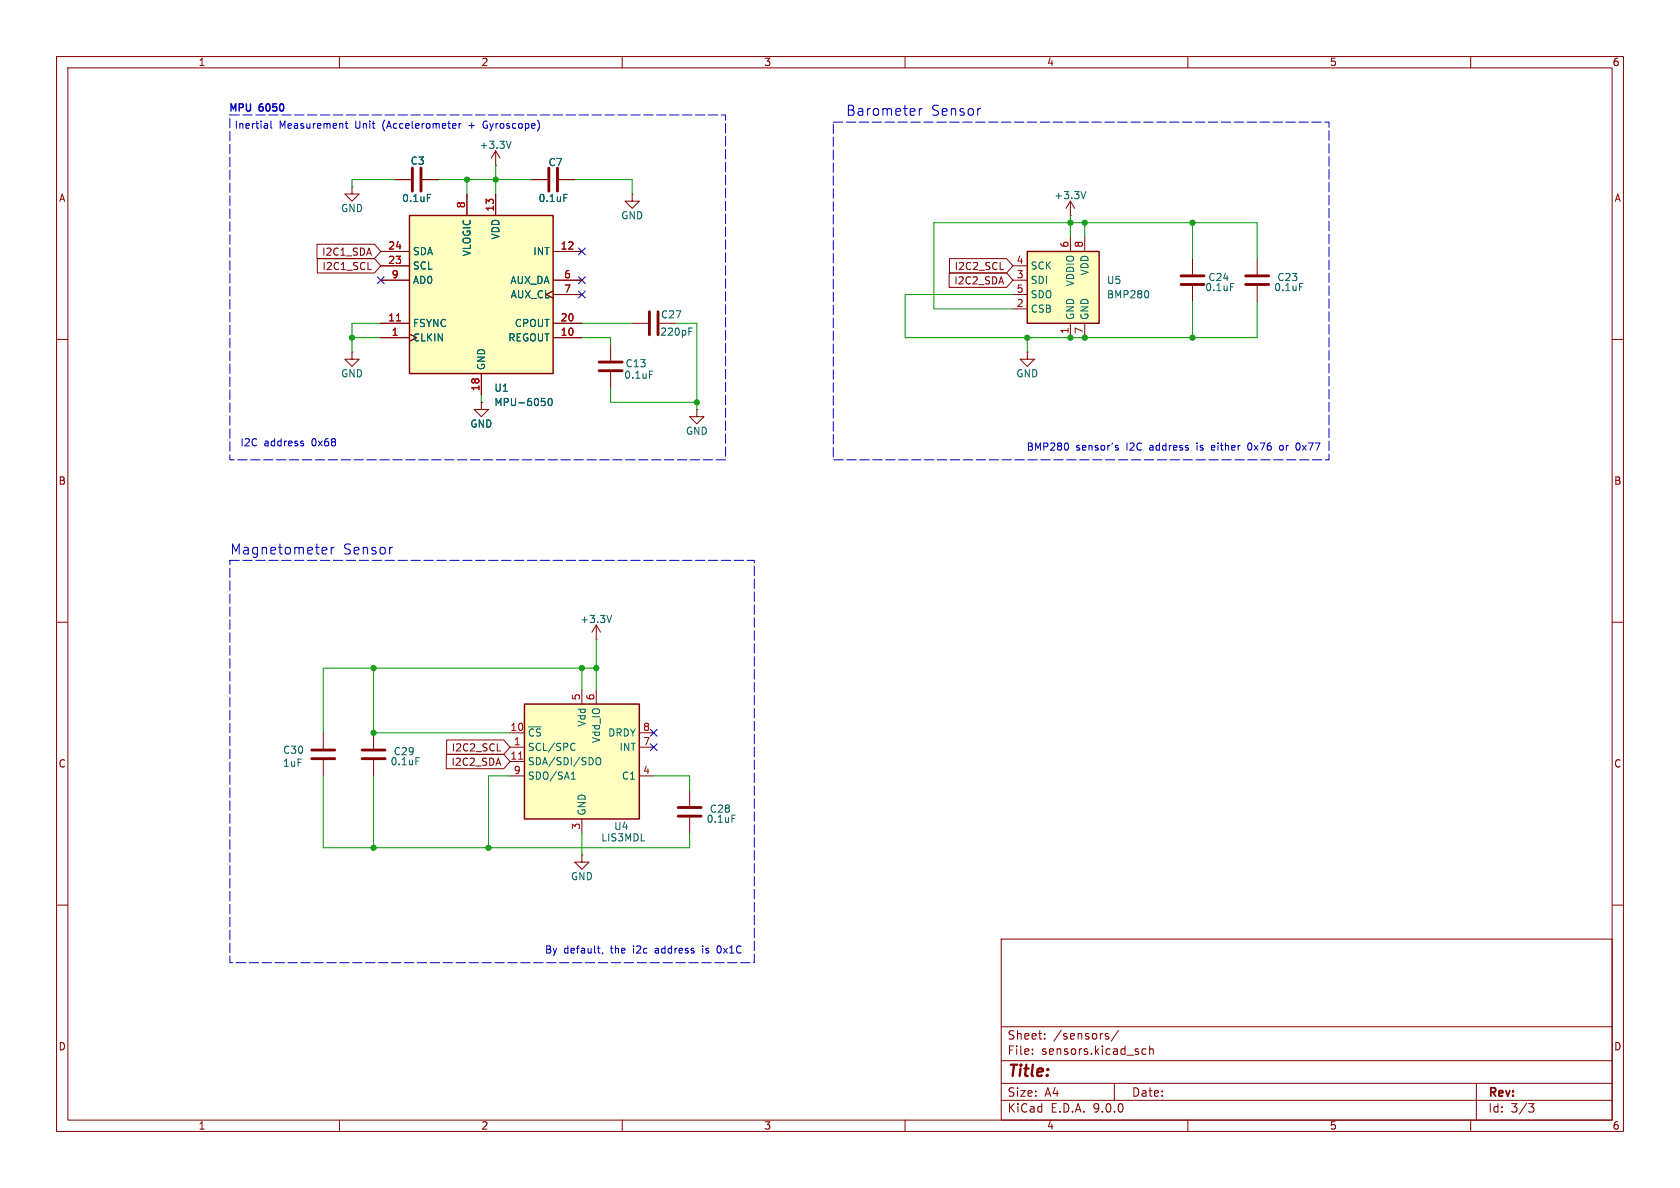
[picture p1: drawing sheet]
(kicad_sch
 (version 20260306)
 (generator "eeschema")
 (generator_version "10.0")
 (paper "A4")
 (lib_symbols
  (symbol "Device:C"
   (pin_numbers (hide yes))
   (pin_names
    (offset 0.254)) (exclude_from_sim no) (in_bom yes) (on_board yes)
   (in_pos_files yes)
   (duplicate_pin_numbers_are_jumpers no)
   (property "Reference" "C" (at 0.635 2.54 0) (show_name no) (do_not_autoplace no) (effects (font (size 1.27 1.27)) (justify left)))
   (property "Value" "C" (at 0.635 -2.54 0) (show_name no) (do_not_autoplace no) (effects (font (size 1.27 1.27)) (justify left)))
   (property "Footprint" "" (at 0.9652 -3.81 0) (show_name no) (do_not_autoplace no) (hide yes) (effects (font (size 1.27 1.27))))
   (property "Datasheet" "" (at 0 0 0) (show_name no) (do_not_autoplace no) (hide yes) (effects (font (size 1.27 1.27))))
   (property "Description" "Unpolarized capacitor" (at 0 0 0) (show_name no) (do_not_autoplace no) (hide yes) (effects (font (size 1.27 1.27))))
   (symbol "C_0_1"
    (polyline (pts (xy -2.032 0.762) (xy 2.032 0.762)) (stroke (width 0.508) (type default)) (fill (type none)))
    (polyline (pts (xy -2.032 -0.762) (xy 2.032 -0.762)) (stroke (width 0.508) (type default)) (fill (type none))))
   (symbol "C_1_1"
    (pin passive line (at 0 3.81 270) (length 2.794) (name "" (effects (font (size 1.27 1.27)))) (number "1" (effects (font (size 1.27 1.27)))))
    (pin passive line (at 0 -3.81 90) (length 2.794) (name "" (effects (font (size 1.27 1.27)))) (number "2" (effects (font (size 1.27 1.27))))))
   (embedded_fonts no))
  (symbol "MPU-6050_1" (exclude_from_sim no) (in_bom yes) (on_board yes)
   (in_pos_files yes)
   (duplicate_pin_numbers_are_jumpers no)
   (property "Reference" "U3" (at 2.1941 -16.51 0) (show_name no) (do_not_autoplace no) (effects (font (size 1.27 1.27)) (justify left)))
   (property "Value" "MPU-6050" (at 2.1941 -19.05 0) (show_name no) (do_not_autoplace no) (effects (font (size 1.27 1.27)) (justify left)))
   (property "Footprint" "Sensor_Motion:InvenSense_QFN-24_4x4mm_P0.5mm" (at 0 -20.32 0) (show_name no) (do_not_autoplace no) (hide yes) (effects (font (size 1.27 1.27))))
   (property "Datasheet" "https://invensense.tdk.com/wp-content/uploads/2015/02/MPU-6000-Datasheet1.pdf" (at 0 -3.81 0) (show_name no) (do_not_autoplace no) (hide yes) (effects (font (size 1.27 1.27))))
   (property "Description" "InvenSense 6-Axis Motion Sensor, Gyroscope, Accelerometer, I2C" (at 0 0 0) (show_name no) (do_not_autoplace no) (hide yes) (effects (font (size 1.27 1.27))))
   (symbol "MPU-6050_1_0_0"
    (text "" (at 12.7 -2.54 0) (effects (font (size 1.27 1.27)))))
   (symbol "MPU-6050_1_0_1"
    (rectangle (start -12.7 13.97) (end 12.7 -13.97) (stroke (width 0.254) (type default)) (fill (type background))))
   (symbol "MPU-6050_1_1_1"
    (pin input clock (at -17.78 -7.62 0) (length 5.08) (name "CLKIN" (effects (font (size 1.27 1.27)))) (number "1" (effects (font (size 1.27 1.27)))))
    (pin bidirectional line (at 17.78 2.54 180) (length 5.08) (name "AUX_DA" (effects (font (size 1.27 1.27)))) (number "6" (effects (font (size 1.27 1.27)))))
    (pin output clock (at 17.78 0 180) (length 5.08) (name "AUX_CL" (effects (font (size 1.27 1.27)))) (number "7" (effects (font (size 1.27 1.27)))))
    (pin power_in line (at -2.54 17.78 270) (length 3.81) (name "VLOGIC" (effects (font (size 1.27 1.27)))) (number "8" (effects (font (size 1.27 1.27)))))
    (pin input line (at -17.78 2.54 0) (length 5.08) (name "AD0" (effects (font (size 1.27 1.27)))) (number "9" (effects (font (size 1.27 1.27)))))
    (pin passive line (at 17.78 -7.62 180) (length 5.08) (name "REGOUT" (effects (font (size 1.27 1.27)))) (number "10" (effects (font (size 1.27 1.27)))))
    (pin input line (at -17.78 -5.08 0) (length 5.08) (name "FSYNC" (effects (font (size 1.27 1.27)))) (number "11" (effects (font (size 1.27 1.27)))))
    (pin output line (at 17.78 7.62 180) (length 5.08) (name "INT" (effects (font (size 1.27 1.27)))) (number "12" (effects (font (size 1.27 1.27)))))
    (pin power_in line (at 2.54 17.78 270) (length 3.81) (name "VDD" (effects (font (size 1.27 1.27)))) (number "13" (effects (font (size 1.27 1.27)))))
    (pin power_in line (at 0 -17.78 90) (length 3.81) (name "GND" (effects (font (size 1.27 1.27)))) (number "18" (effects (font (size 1.27 1.27)))))
    (pin passive line (at 17.78 -5.08 180) (length 5.08) (name "CPOUT" (effects (font (size 1.27 1.27)))) (number "20" (effects (font (size 1.27 1.27)))))
    (pin input line (at -17.78 5.08 0) (length 5.08) (name "SCL" (effects (font (size 1.27 1.27)))) (number "23" (effects (font (size 1.27 1.27)))))
    (pin bidirectional line (at -17.78 7.62 0) (length 5.08) (name "SDA" (effects (font (size 1.27 1.27)))) (number "24" (effects (font (size 1.27 1.27))))))
   (embedded_fonts no))
  (symbol "Sensor_Magnetic:LIS3MDL" (exclude_from_sim no) (in_bom yes) (on_board yes)
   (in_pos_files yes)
   (duplicate_pin_numbers_are_jumpers no)
   (property "Reference" "U4" (at 2.1941 -12.7 0) (show_name no) (do_not_autoplace no) (effects (font (size 1.27 1.27)) (justify left)))
   (property "Value" "LIS3MDL" (at 2.1941 -15.24 0) (show_name no) (do_not_autoplace no) (effects (font (size 1.27 1.27)) (justify left)))
   (property "Footprint" "Package_LGA:LGA-12_2x2mm_P0.5mm" (at 30.48 -7.62 0) (show_name no) (do_not_autoplace no) (hide yes) (effects (font (size 1.27 1.27))))
   (property "Datasheet" "https://www.st.com/resource/en/datasheet/lis3mdl.pdf" (at 38.1 -10.16 0) (show_name no) (do_not_autoplace no) (hide yes) (effects (font (size 1.27 1.27))))
   (property "Description" "Ultra-low-power, 3-axis digital output magnetometer, LGA-12" (at 0 0 0) (show_name no) (do_not_autoplace no) (hide yes) (effects (font (size 1.27 1.27))))
   (symbol "LIS3MDL_0_1"
    (rectangle (start -10.16 10.16) (end 10.16 -10.16) (stroke (width 0.254) (type default)) (fill (type background))))
   (symbol "LIS3MDL_1_1"
    (pin input line (at -12.7 2.54 0) (length 2.54) (name "SCL/SPC" (effects (font (size 1.27 1.27)))) (number "1" (effects (font (size 1.27 1.27)))))
    (pin power_in line (at 0 -12.7 90) (length 2.54) (name "GND" (effects (font (size 1.27 1.27)))) (number "3" (effects (font (size 1.27 1.27)))))
    (pin power_out line (at 12.7 -2.54 180) (length 2.54) (name "C1" (effects (font (size 1.27 1.27)))) (number "4" (effects (font (size 1.27 1.27)))))
    (pin power_in line (at 0 12.7 270) (length 2.54) (name "Vdd" (effects (font (size 1.27 1.27)))) (number "5" (effects (font (size 1.27 1.27)))))
    (pin power_in line (at 2.54 12.7 270) (length 2.54) (name "Vdd_IO" (effects (font (size 1.27 1.27)))) (number "6" (effects (font (size 1.27 1.27)))))
    (pin output line (at 12.7 2.54 180) (length 2.54) (name "INT" (effects (font (size 1.27 1.27)))) (number "7" (effects (font (size 1.27 1.27)))))
    (pin output line (at 12.7 5.08 180) (length 2.54) (name "DRDY" (effects (font (size 1.27 1.27)))) (number "8" (effects (font (size 1.27 1.27)))))
    (pin bidirectional line (at -12.7 -2.54 0) (length 2.54) (name "SDO/SA1" (effects (font (size 1.27 1.27)))) (number "9" (effects (font (size 1.27 1.27)))))
    (pin input line (at -12.7 5.08 0) (length 2.54) (name "~{CS}" (effects (font (size 1.27 1.27)))) (number "10" (effects (font (size 1.27 1.27)))))
    (pin bidirectional line (at -12.7 0 0) (length 2.54) (name "SDA/SDI/SDO" (effects (font (size 1.27 1.27)))) (number "11" (effects (font (size 1.27 1.27))))))
   (embedded_fonts no))
  (symbol "Sensor_Pressure:BMP280" (exclude_from_sim no) (in_bom yes) (on_board yes)
   (in_pos_files yes)
   (duplicate_pin_numbers_are_jumpers no)
   (property "Reference" "U" (at -7.62 10.16 0) (show_name no) (do_not_autoplace no) (effects (font (size 1.27 1.27)) (justify left top)))
   (property "Value" "BMP280" (at 5.08 10.16 0) (show_name no) (do_not_autoplace no) (effects (font (size 1.27 1.27)) (justify left top)))
   (property "Footprint" "Package_LGA:Bosch_LGA-8_2x2.5mm_P0.65mm_ClockwisePinNumbering" (at 0 -17.78 0) (show_name no) (do_not_autoplace no) (hide yes) (effects (font (size 1.27 1.27))))
   (property "Datasheet" "https://ae-bst.resource.bosch.com/media/_tech/media/datasheets/BST-BMP280-DS001.pdf" (at 0 0 0) (show_name no) (do_not_autoplace no) (hide yes) (effects (font (size 1.27 1.27))))
   (property "Description" "Absolute Barometric Pressure Sensor, LGA-8" (at 0 0 0) (show_name no) (do_not_autoplace no) (hide yes) (effects (font (size 1.27 1.27))))
   (symbol "BMP280_0_1"
    (rectangle (start -7.62 -5.08) (end 5.08 7.62) (stroke (width 0.254) (type default)) (fill (type background))))
   (symbol "BMP280_1_1"
    (pin power_in line (at 0 -7.62 90) (length 2.54) (name "GND" (effects (font (size 1.27 1.27)))) (number "1" (effects (font (size 1.27 1.27)))))
    (pin input line (at -10.16 -2.54 0) (length 2.54) (name "CSB" (effects (font (size 1.27 1.27)))) (number "2" (effects (font (size 1.27 1.27)))))
    (pin bidirectional line (at -10.16 2.54 0) (length 2.54) (name "SDI" (effects (font (size 1.27 1.27)))) (number "3" (effects (font (size 1.27 1.27)))))
    (pin input line (at -10.16 5.08 0) (length 2.54) (name "SCK" (effects (font (size 1.27 1.27)))) (number "4" (effects (font (size 1.27 1.27)))))
    (pin bidirectional line (at -10.16 0 0) (length 2.54) (name "SDO" (effects (font (size 1.27 1.27)))) (number "5" (effects (font (size 1.27 1.27)))))
    (pin power_in line (at 0 10.16 270) (length 2.54) (name "VDDIO" (effects (font (size 1.27 1.27)))) (number "6" (effects (font (size 1.27 1.27)))))
    (pin power_in line (at 2.54 -7.62 90) (length 2.54) (name "GND" (effects (font (size 1.27 1.27)))) (number "7" (effects (font (size 1.27 1.27)))))
    (pin power_in line (at 2.54 10.16 270) (length 2.54) (name "VDD" (effects (font (size 1.27 1.27)))) (number "8" (effects (font (size 1.27 1.27))))))
   (embedded_fonts no))
  (symbol "power:+3.3V"
   (power global)
   (pin_numbers (hide yes))
   (pin_names
    (offset 0) (hide yes)) (exclude_from_sim no) (in_bom yes) (on_board yes)
   (in_pos_files yes)
   (duplicate_pin_numbers_are_jumpers no)
   (property "Reference" "#PWR" (at 0 -3.81 0) (show_name no) (do_not_autoplace no) (hide yes) (effects (font (size 1.27 1.27))))
   (property "Value" "+3.3V" (at 0 3.556 0) (show_name no) (do_not_autoplace no) (effects (font (size 1.27 1.27))))
   (property "Footprint" "" (at 0 0 0) (show_name no) (do_not_autoplace no) (hide yes) (effects (font (size 1.27 1.27))))
   (property "Datasheet" "" (at 0 0 0) (show_name no) (do_not_autoplace no) (hide yes) (effects (font (size 1.27 1.27))))
   (property "Description" "Power symbol creates a global label with name \"+3.3V\"" (at 0 0 0) (show_name no) (do_not_autoplace no) (hide yes) (effects (font (size 1.27 1.27))))
   (symbol "+3.3V_0_1"
    (polyline (pts (xy -0.762 1.27) (xy 0 2.54)) (stroke (width 0) (type default)) (fill (type none)))
    (polyline (pts (xy 0 2.54) (xy 0.762 1.27)) (stroke (width 0) (type default)) (fill (type none)))
    (polyline (pts (xy 0 0) (xy 0 2.54)) (stroke (width 0) (type default)) (fill (type none))))
   (symbol "+3.3V_1_1"
    (pin power_in line (at 0 0 90) (length 0) (name "" (effects (font (size 1.27 1.27)))) (number "1" (effects (font (size 1.27 1.27))))))
   (embedded_fonts no))
  (symbol "power:GND"
   (power global)
   (pin_numbers (hide yes))
   (pin_names
    (offset 0) (hide yes)) (exclude_from_sim no) (in_bom yes) (on_board yes)
   (in_pos_files yes)
   (duplicate_pin_numbers_are_jumpers no)
   (property "Reference" "#PWR" (at 0 -6.35 0) (show_name no) (do_not_autoplace no) (hide yes) (effects (font (size 1.27 1.27))))
   (property "Value" "GND" (at 0 -3.81 0) (show_name no) (do_not_autoplace no) (effects (font (size 1.27 1.27))))
   (property "Footprint" "" (at 0 0 0) (show_name no) (do_not_autoplace no) (hide yes) (effects (font (size 1.27 1.27))))
   (property "Datasheet" "" (at 0 0 0) (show_name no) (do_not_autoplace no) (hide yes) (effects (font (size 1.27 1.27))))
   (property "Description" "Power symbol creates a global label with name \"GND\" , ground" (at 0 0 0) (show_name no) (do_not_autoplace no) (hide yes) (effects (font (size 1.27 1.27))))
   (symbol "GND_0_1"
    (polyline (pts (xy 0 0) (xy 0 -1.27) (xy 1.27 -1.27) (xy 0 -2.54) (xy -1.27 -1.27) (xy 0 -1.27)) (stroke (width 0) (type default)) (fill (type none))))
   (symbol "GND_1_1"
    (pin power_in line (at 0 0 270) (length 0) (name "" (effects (font (size 1.27 1.27)))) (number "1" (effects (font (size 1.27 1.27))))))
   (embedded_fonts no)))
 (rectangle
  (start 40.64 20.32)
  (end 128.27 81.28)
  (stroke (width 0) (type dash))
  (fill (type none)))
 (rectangle
  (start 40.64 99.06)
  (end 133.35 170.18)
  (stroke (width 0) (type dash))
  (fill (type none)))
 (rectangle
  (start 147.32 21.59)
  (end 234.95 81.28)
  (stroke (width 0) (type dash))
  (fill (type none)))
 (text "BMP280 sensor's I2C address is either 0x76 or 0x77"
  (exclude_from_sim no)
  (at 207.518 79.248 0)
  (effects (font (size 1.27 1.27))))
 (text "MPU 6050\n"
  (exclude_from_sim no)
  (at 45.466 19.304 0)
  (effects (font (size 1.27 1.27) (thickness 0.254)
    (bold yes))))
 (text "By default, the i2c address is 0x1C"
  (exclude_from_sim no)
  (at 113.792 168.148 0)
  (effects (font (size 1.27 1.27))))
 (text "Inertial Measurement Unit (Accelerometer + Gyroscope)\n"
  (exclude_from_sim no)
  (at 68.58 22.352 0)
  (effects (font (size 1.27 1.27))))
 (text " I2C address 0x68"
  (exclude_from_sim no)
  (at 50.546 78.486 0)
  (effects (font (size 1.27 1.27))))
 (text "Magnetometer Sensor\n\n"
  (exclude_from_sim no)
  (at 55.118 98.806 0)
  (effects (font (size 1.778 1.778))))
 (text "Barometer Sensor\n"
  (exclude_from_sim no)
  (at 161.544 19.812 0)
  (effects (font (size 1.778 1.778))))
 (junction
  (at 102.87 118.11)
  (diameter 0)
  (color 0 0 0 0))
 (junction
  (at 86.36 149.86)
  (diameter 0)
  (color 0 0 0 0))
 (junction
  (at 62.23 59.69)
  (diameter 0)
  (color 0 0 0 0))
 (junction
  (at 189.23 39.37)
  (diameter 0)
  (color 0 0 0 0))
 (junction
  (at 210.82 39.37)
  (diameter 0)
  (color 0 0 0 0))
 (junction
  (at 105.41 118.11)
  (diameter 0)
  (color 0 0 0 0))
 (junction
  (at 66.04 149.86)
  (diameter 0)
  (color 0 0 0 0))
 (junction
  (at 66.04 118.11)
  (diameter 0)
  (color 0 0 0 0))
 (junction
  (at 123.19 71.12)
  (diameter 0)
  (color 0 0 0 0))
 (junction
  (at 66.04 129.54)
  (diameter 0)
  (color 0 0 0 0))
 (junction
  (at 191.77 59.69)
  (diameter 0)
  (color 0 0 0 0))
 (junction
  (at 181.61 59.69)
  (diameter 0)
  (color 0 0 0 0))
 (junction
  (at 210.82 59.69)
  (diameter 0)
  (color 0 0 0 0))
 (junction
  (at 87.63 31.75)
  (diameter 0)
  (color 0 0 0 0))
 (junction
  (at 82.55 31.75)
  (diameter 0)
  (color 0 0 0 0))
 (junction
  (at 189.23 59.69)
  (diameter 0)
  (color 0 0 0 0))
 (junction
  (at 191.77 39.37)
  (diameter 0)
  (color 0 0 0 0))
 (no_connect
  (at 102.87 44.45))
 (no_connect
  (at 115.57 132.08))
 (no_connect
  (at 102.87 49.53))
 (no_connect
  (at 67.31 49.53))
 (no_connect
  (at 115.57 129.54))
 (no_connect
  (at 102.87 52.07))
 (wire
  (pts (xy 119.38 57.15) (xy 123.19 57.15))
  (stroke (width 0) (type default)))
 (wire
  (pts (xy 66.04 129.54) (xy 90.17 129.54))
  (stroke (width 0) (type default)))
 (wire
  (pts (xy 189.23 38.1) (xy 189.23 39.37))
  (stroke (width 0) (type default)))
 (wire
  (pts (xy 87.63 31.75) (xy 93.98 31.75))
  (stroke (width 0) (type default)))
 (wire
  (pts (xy 107.95 59.69) (xy 107.95 60.96))
  (stroke (width 0) (type default)))
 (wire
  (pts (xy 123.19 71.12) (xy 107.95 71.12))
  (stroke (width 0) (type default)))
 (wire
  (pts (xy 222.25 59.69) (xy 222.25 53.34))
  (stroke (width 0) (type default)))
 (wire
  (pts (xy 66.04 137.16) (xy 66.04 149.86))
  (stroke (width 0) (type default)))
 (wire
  (pts (xy 210.82 53.34) (xy 210.82 59.69))
  (stroke (width 0) (type default)))
 (wire
  (pts (xy 57.15 118.11) (xy 66.04 118.11))
  (stroke (width 0) (type default)))
 (wire
  (pts (xy 101.6 31.75) (xy 111.76 31.75))
  (stroke (width 0) (type default)))
 (wire
  (pts (xy 86.36 149.86) (xy 66.04 149.86))
  (stroke (width 0) (type default)))
 (wire
  (pts (xy 77.47 31.75) (xy 82.55 31.75))
  (stroke (width 0) (type default)))
 (wire
  (pts (xy 121.92 137.16) (xy 121.92 139.7))
  (stroke (width 0) (type default)))
 (wire
  (pts (xy 105.41 118.11) (xy 105.41 121.92))
  (stroke (width 0) (type default)))
 (wire
  (pts (xy 62.23 59.69) (xy 67.31 59.69))
  (stroke (width 0) (type default)))
 (wire
  (pts (xy 181.61 59.69) (xy 189.23 59.69))
  (stroke (width 0) (type default)))
 (wire
  (pts (xy 57.15 149.86) (xy 57.15 137.16))
  (stroke (width 0) (type default)))
 (wire
  (pts (xy 66.04 118.11) (xy 102.87 118.11))
  (stroke (width 0) (type default)))
 (wire
  (pts (xy 57.15 129.54) (xy 57.15 118.11))
  (stroke (width 0) (type default)))
 (wire
  (pts (xy 123.19 57.15) (xy 123.19 71.12))
  (stroke (width 0) (type default)))
 (wire
  (pts (xy 62.23 59.69) (xy 62.23 62.23))
  (stroke (width 0) (type default)))
 (wire
  (pts (xy 82.55 31.75) (xy 87.63 31.75))
  (stroke (width 0) (type default)))
 (wire
  (pts (xy 66.04 118.11) (xy 66.04 129.54))
  (stroke (width 0) (type default)))
 (wire
  (pts (xy 191.77 39.37) (xy 191.77 41.91))
  (stroke (width 0) (type default)))
 (wire
  (pts (xy 189.23 39.37) (xy 189.23 41.91))
  (stroke (width 0) (type default)))
 (wire
  (pts (xy 62.23 31.75) (xy 62.23 33.02))
  (stroke (width 0) (type default)))
 (wire
  (pts (xy 105.41 113.03) (xy 105.41 118.11))
  (stroke (width 0) (type default)))
 (wire
  (pts (xy 191.77 59.69) (xy 210.82 59.69))
  (stroke (width 0) (type default)))
 (wire
  (pts (xy 165.1 54.61) (xy 179.07 54.61))
  (stroke (width 0) (type default)))
 (wire
  (pts (xy 102.87 151.13) (xy 102.87 147.32))
  (stroke (width 0) (type default)))
 (wire
  (pts (xy 181.61 62.23) (xy 181.61 59.69))
  (stroke (width 0) (type default)))
 (wire
  (pts (xy 222.25 45.72) (xy 222.25 39.37))
  (stroke (width 0) (type default)))
 (wire
  (pts (xy 189.23 59.69) (xy 191.77 59.69))
  (stroke (width 0) (type default)))
 (wire
  (pts (xy 160.02 59.69) (xy 181.61 59.69))
  (stroke (width 0) (type default)))
 (wire
  (pts (xy 111.76 31.75) (xy 111.76 34.29))
  (stroke (width 0) (type default)))
 (wire
  (pts (xy 102.87 118.11) (xy 102.87 121.92))
  (stroke (width 0) (type default)))
 (wire
  (pts (xy 210.82 39.37) (xy 210.82 45.72))
  (stroke (width 0) (type default)))
 (wire
  (pts (xy 222.25 39.37) (xy 210.82 39.37))
  (stroke (width 0) (type default)))
 (wire
  (pts (xy 102.87 59.69) (xy 107.95 59.69))
  (stroke (width 0) (type default)))
 (wire
  (pts (xy 102.87 118.11) (xy 105.41 118.11))
  (stroke (width 0) (type default)))
 (wire
  (pts (xy 67.31 57.15) (xy 62.23 57.15))
  (stroke (width 0) (type default)))
 (wire
  (pts (xy 102.87 57.15) (xy 111.76 57.15))
  (stroke (width 0) (type default)))
 (wire
  (pts (xy 66.04 149.86) (xy 57.15 149.86))
  (stroke (width 0) (type default)))
 (wire
  (pts (xy 69.85 31.75) (xy 62.23 31.75))
  (stroke (width 0) (type default)))
 (wire
  (pts (xy 121.92 147.32) (xy 121.92 149.86))
  (stroke (width 0) (type default)))
 (wire
  (pts (xy 115.57 137.16) (xy 121.92 137.16))
  (stroke (width 0) (type default)))
 (wire
  (pts (xy 123.19 72.39) (xy 123.19 71.12))
  (stroke (width 0) (type default)))
 (wire
  (pts (xy 210.82 39.37) (xy 191.77 39.37))
  (stroke (width 0) (type default)))
 (wire
  (pts (xy 107.95 71.12) (xy 107.95 68.58))
  (stroke (width 0) (type default)))
 (wire
  (pts (xy 90.17 137.16) (xy 86.36 137.16))
  (stroke (width 0) (type default)))
 (wire
  (pts (xy 165.1 39.37) (xy 165.1 54.61))
  (stroke (width 0) (type default)))
 (wire
  (pts (xy 160.02 52.07) (xy 160.02 59.69))
  (stroke (width 0) (type default)))
 (wire
  (pts (xy 210.82 59.69) (xy 222.25 59.69))
  (stroke (width 0) (type default)))
 (wire
  (pts (xy 62.23 57.15) (xy 62.23 59.69))
  (stroke (width 0) (type default)))
 (wire
  (pts (xy 86.36 137.16) (xy 86.36 149.86))
  (stroke (width 0) (type default)))
 (wire
  (pts (xy 191.77 39.37) (xy 189.23 39.37))
  (stroke (width 0) (type default)))
 (wire
  (pts (xy 189.23 39.37) (xy 165.1 39.37))
  (stroke (width 0) (type default)))
 (wire
  (pts (xy 82.55 31.75) (xy 82.55 34.29))
  (stroke (width 0) (type default)))
 (wire
  (pts (xy 87.63 29.21) (xy 87.63 31.75))
  (stroke (width 0) (type default)))
 (wire
  (pts (xy 87.63 31.75) (xy 87.63 34.29))
  (stroke (width 0) (type default)))
 (wire
  (pts (xy 121.92 149.86) (xy 86.36 149.86))
  (stroke (width 0) (type default)))
 (wire
  (pts (xy 85.09 71.12) (xy 85.09 69.85))
  (stroke (width 0) (type default)))
 (wire
  (pts (xy 179.07 52.07) (xy 160.02 52.07))
  (stroke (width 0) (type default)))
 (global_label "I2C1_SDA"
  (shape input)
  (at 67.31 44.45 180)
  (fields_autoplaced yes)
  (effects (font (size 1.27 1.27)) (justify right))
  (property "Intersheetrefs" "${INTERSHEET_REFS}" (at 55.4953 44.45 0) (hide yes) (show_name no) (do_not_autoplace no) (effects (font (size 1.27 1.27)) (justify right))))
 (global_label "I2C2_SCL"
  (shape input)
  (at 90.17 132.08 180)
  (fields_autoplaced yes)
  (effects (font (size 1.27 1.27)) (justify right))
  (property "Intersheetrefs" "${INTERSHEET_REFS}" (at 78.4158 132.08 0) (hide yes) (show_name no) (do_not_autoplace no) (effects (font (size 1.27 1.27)) (justify right))))
 (global_label "I2C2_SDA"
  (shape input)
  (at 90.17 134.62 180)
  (fields_autoplaced yes)
  (effects (font (size 1.27 1.27)) (justify right))
  (property "Intersheetrefs" "${INTERSHEET_REFS}" (at 78.3553 134.62 0) (hide yes) (show_name no) (do_not_autoplace no) (effects (font (size 1.27 1.27)) (justify right))))
 (global_label "I2C1_SCL"
  (shape input)
  (at 67.31 46.99 180)
  (fields_autoplaced yes)
  (effects (font (size 1.27 1.27)) (justify right))
  (property "Intersheetrefs" "${INTERSHEET_REFS}" (at 55.5558 46.99 0) (hide yes) (show_name no) (do_not_autoplace no) (effects (font (size 1.27 1.27)) (justify right))))
 (global_label "I2C2_SDA"
  (shape input)
  (at 179.07 49.53 180)
  (fields_autoplaced yes)
  (effects (font (size 1.27 1.27)) (justify right))
  (property "Intersheetrefs" "${INTERSHEET_REFS}" (at 167.2553 49.53 0) (hide yes) (show_name no) (do_not_autoplace no) (effects (font (size 1.27 1.27)) (justify right))))
 (global_label "I2C2_SCL"
  (shape input)
  (at 179.07 46.99 180)
  (fields_autoplaced yes)
  (effects (font (size 1.27 1.27)) (justify right))
  (property "Intersheetrefs" "${INTERSHEET_REFS}" (at 167.3158 46.99 0) (hide yes) (show_name no) (do_not_autoplace no) (effects (font (size 1.27 1.27)) (justify right))))
 (symbol
  (lib_id "Device:C")
  (at 73.66 31.75 90)
  (unit 1)
  (body_style 1)
  (exclude_from_sim no)
  (in_bom yes)
  (on_board yes)
  (in_pos_files yes)
  (dnp no)
  (property "Reference" "C3" (at 75.184 28.448 90) (show_name no) (do_not_autoplace no) (effects (font (size 1.27 1.27)) (justify left)))
  (property "Value" "0.1uF" (at 76.454 35.052 90) (show_name no) (do_not_autoplace no) (effects (font (size 1.27 1.27)) (justify left)))
  (property "Footprint" "Capacitor_SMD:C_0603_1608Metric" (at 77.47 30.7848 0) (hide yes) (show_name no) (do_not_autoplace no) (effects (font (size 1.27 1.27))))
  (property "Datasheet" "" (at 73.66 31.75 0) (hide yes) (show_name no) (do_not_autoplace no) (effects (font (size 1.27 1.27))))
  (property "Description" "Unpolarized capacitor" (at 73.66 31.75 0) (hide yes) (show_name no) (do_not_autoplace no) (effects (font (size 1.27 1.27))))
  (pin "2")
  (pin "1"))
 (symbol
  (lib_id "power:GND")
  (at 181.61 62.23 0)
  (unit 1)
  (body_style 1)
  (exclude_from_sim no)
  (in_bom yes)
  (on_board yes)
  (in_pos_files yes)
  (dnp no)
  (property "Reference" "#PWR029" (at 181.61 68.58 0) (hide yes) (show_name no) (do_not_autoplace no) (effects (font (size 1.27 1.27))))
  (property "Value" "GND" (at 181.61 66.04 0) (show_name no) (do_not_autoplace no) (effects (font (size 1.27 1.27))))
  (property "Footprint" "" (at 181.61 62.23 0) (hide yes) (show_name no) (do_not_autoplace no) (effects (font (size 1.27 1.27))))
  (property "Datasheet" "" (at 181.61 62.23 0) (hide yes) (show_name no) (do_not_autoplace no) (effects (font (size 1.27 1.27))))
  (property "Description" "Power symbol creates a global label with name \"GND\" , ground" (at 181.61 62.23 0) (hide yes) (show_name no) (do_not_autoplace no) (effects (font (size 1.27 1.27))))
  (pin "1"))
 (symbol
  (lib_id "power:+3.3V")
  (at 105.41 113.03 0)
  (unit 1)
  (body_style 1)
  (exclude_from_sim no)
  (in_bom yes)
  (on_board yes)
  (in_pos_files yes)
  (dnp no)
  (property "Reference" "#PWR032" (at 105.41 116.84 0) (hide yes) (show_name no) (do_not_autoplace no) (effects (font (size 1.27 1.27))))
  (property "Value" "+3.3V" (at 105.41 109.474 0) (show_name no) (do_not_autoplace no) (effects (font (size 1.27 1.27))))
  (property "Footprint" "" (at 105.41 113.03 0) (hide yes) (show_name no) (do_not_autoplace no) (effects (font (size 1.27 1.27))))
  (property "Datasheet" "" (at 105.41 113.03 0) (hide yes) (show_name no) (do_not_autoplace no) (effects (font (size 1.27 1.27))))
  (property "Description" "Power symbol creates a global label with name \"+3.3V\"" (at 105.41 113.03 0) (hide yes) (show_name no) (do_not_autoplace no) (effects (font (size 1.27 1.27))))
  (pin "1"))
 (symbol
  (lib_id "power:GND")
  (at 85.09 71.12 0)
  (unit 1)
  (body_style 1)
  (exclude_from_sim no)
  (in_bom yes)
  (on_board yes)
  (in_pos_files yes)
  (dnp no)
  (property "Reference" "#PWR05" (at 85.09 77.47 0) (hide yes) (show_name no) (do_not_autoplace no) (effects (font (size 1.27 1.27))))
  (property "Value" "GND" (at 85.09 74.93 0) (show_name no) (do_not_autoplace no) (effects (font (size 1.27 1.27))))
  (property "Footprint" "" (at 85.09 71.12 0) (hide yes) (show_name no) (do_not_autoplace no) (effects (font (size 1.27 1.27))))
  (property "Datasheet" "" (at 85.09 71.12 0) (hide yes) (show_name no) (do_not_autoplace no) (effects (font (size 1.27 1.27))))
  (property "Description" "Power symbol creates a global label with name \"GND\" , ground" (at 85.09 71.12 0) (hide yes) (show_name no) (do_not_autoplace no) (effects (font (size 1.27 1.27))))
  (pin "1"))
 (symbol
  (lib_id "Device:C")
  (at 222.25 49.53 180)
  (unit 1)
  (body_style 1)
  (exclude_from_sim no)
  (in_bom yes)
  (on_board yes)
  (in_pos_files yes)
  (dnp no)
  (property "Reference" "C23" (at 229.616 49.022 0) (show_name no) (do_not_autoplace no) (effects (font (size 1.27 1.27)) (justify left)))
  (property "Value" "0.1uF" (at 230.632 50.8 0) (show_name no) (do_not_autoplace no) (effects (font (size 1.27 1.27)) (justify left)))
  (property "Footprint" "Capacitor_SMD:C_0603_1608Metric" (at 221.2848 45.72 0) (hide yes) (show_name no) (do_not_autoplace no) (effects (font (size 1.27 1.27))))
  (property "Datasheet" "" (at 222.25 49.53 0) (hide yes) (show_name no) (do_not_autoplace no) (effects (font (size 1.27 1.27))))
  (property "Description" "Unpolarized capacitor" (at 222.25 49.53 0) (hide yes) (show_name no) (do_not_autoplace no) (effects (font (size 1.27 1.27))))
  (pin "2")
  (pin "1"))
 (symbol
  (lib_id "power:+3.3V")
  (at 87.63 29.21 0)
  (unit 1)
  (body_style 1)
  (exclude_from_sim no)
  (in_bom yes)
  (on_board yes)
  (in_pos_files yes)
  (dnp no)
  (property "Reference" "#PWR06" (at 87.63 33.02 0) (hide yes) (show_name no) (do_not_autoplace no) (effects (font (size 1.27 1.27))))
  (property "Value" "+3.3V" (at 87.63 25.654 0) (show_name no) (do_not_autoplace no) (effects (font (size 1.27 1.27))))
  (property "Footprint" "" (at 87.63 29.21 0) (hide yes) (show_name no) (do_not_autoplace no) (effects (font (size 1.27 1.27))))
  (property "Datasheet" "" (at 87.63 29.21 0) (hide yes) (show_name no) (do_not_autoplace no) (effects (font (size 1.27 1.27))))
  (property "Description" "Power symbol creates a global label with name \"+3.3V\"" (at 87.63 29.21 0) (hide yes) (show_name no) (do_not_autoplace no) (effects (font (size 1.27 1.27))))
  (pin "1"))
 (symbol
  (lib_id "Sensor_Magnetic:LIS3MDL")
  (at 102.87 134.62 0)
  (unit 1)
  (body_style 1)
  (exclude_from_sim no)
  (in_bom yes)
  (on_board yes)
  (in_pos_files yes)
  (dnp no)
  (property "Reference" "U4" (at 108.458 146.05 0) (show_name no) (do_not_autoplace no) (effects (font (size 1.27 1.27)) (justify left)))
  (property "Value" "LIS3MDL" (at 106.172 148.082 0) (show_name no) (do_not_autoplace no) (effects (font (size 1.27 1.27)) (justify left)))
  (property "Footprint" "Package_LGA:LGA-12_2x2mm_P0.5mm" (at 133.35 142.24 0) (hide yes) (show_name no) (do_not_autoplace no) (effects (font (size 1.27 1.27))))
  (property "Datasheet" "https://www.st.com/resource/en/datasheet/lis3mdl.pdf" (at 140.97 144.78 0) (hide yes) (show_name no) (do_not_autoplace no) (effects (font (size 1.27 1.27))))
  (property "Description" "Ultra-low-power, 3-axis digital output magnetometer, LGA-12" (at 102.87 134.62 0) (hide yes) (show_name no) (do_not_autoplace no) (effects (font (size 1.27 1.27))))
  (pin "5")
  (pin "1")
  (pin "11")
  (pin "9")
  (pin "8")
  (pin "7")
  (pin "3")
  (pin "10")
  (pin "6")
  (pin "4"))
 (symbol
  (lib_id "power:+3.3V")
  (at 189.23 38.1 0)
  (unit 1)
  (body_style 1)
  (exclude_from_sim no)
  (in_bom yes)
  (on_board yes)
  (in_pos_files yes)
  (dnp no)
  (property "Reference" "#PWR030" (at 189.23 41.91 0) (hide yes) (show_name no) (do_not_autoplace no) (effects (font (size 1.27 1.27))))
  (property "Value" "+3.3V" (at 189.23 34.544 0) (show_name no) (do_not_autoplace no) (effects (font (size 1.27 1.27))))
  (property "Footprint" "" (at 189.23 38.1 0) (hide yes) (show_name no) (do_not_autoplace no) (effects (font (size 1.27 1.27))))
  (property "Datasheet" "" (at 189.23 38.1 0) (hide yes) (show_name no) (do_not_autoplace no) (effects (font (size 1.27 1.27))))
  (property "Description" "Power symbol creates a global label with name \"+3.3V\"" (at 189.23 38.1 0) (hide yes) (show_name no) (do_not_autoplace no) (effects (font (size 1.27 1.27))))
  (pin "1"))
 (symbol
  (lib_id "Device:C")
  (at 97.79 31.75 90)
  (unit 1)
  (body_style 1)
  (exclude_from_sim no)
  (in_bom yes)
  (on_board yes)
  (in_pos_files yes)
  (dnp no)
  (property "Reference" "C7" (at 99.568 28.702 90) (show_name no) (do_not_autoplace no) (effects (font (size 1.27 1.27)) (justify left)))
  (property "Value" "0.1uF" (at 100.584 35.052 90) (show_name no) (do_not_autoplace no) (effects (font (size 1.27 1.27)) (justify left)))
  (property "Footprint" "Capacitor_SMD:C_0603_1608Metric" (at 101.6 30.7848 0) (hide yes) (show_name no) (do_not_autoplace no) (effects (font (size 1.27 1.27))))
  (property "Datasheet" "" (at 97.79 31.75 0) (hide yes) (show_name no) (do_not_autoplace no) (effects (font (size 1.27 1.27))))
  (property "Description" "Unpolarized capacitor" (at 97.79 31.75 0) (hide yes) (show_name no) (do_not_autoplace no) (effects (font (size 1.27 1.27))))
  (pin "2")
  (pin "1"))
 (symbol
  (lib_id "Device:C")
  (at 121.92 143.51 180)
  (unit 1)
  (body_style 1)
  (exclude_from_sim no)
  (in_bom yes)
  (on_board yes)
  (in_pos_files yes)
  (dnp no)
  (property "Reference" "C28" (at 129.286 143.002 0) (show_name no) (do_not_autoplace no) (effects (font (size 1.27 1.27)) (justify left)))
  (property "Value" "0.1uF" (at 130.302 144.78 0) (show_name no) (do_not_autoplace no) (effects (font (size 1.27 1.27)) (justify left)))
  (property "Footprint" "Capacitor_SMD:C_0603_1608Metric" (at 120.9548 139.7 0) (hide yes) (show_name no) (do_not_autoplace no) (effects (font (size 1.27 1.27))))
  (property "Datasheet" "" (at 121.92 143.51 0) (hide yes) (show_name no) (do_not_autoplace no) (effects (font (size 1.27 1.27))))
  (property "Description" "Unpolarized capacitor" (at 121.92 143.51 0) (hide yes) (show_name no) (do_not_autoplace no) (effects (font (size 1.27 1.27))))
  (pin "2")
  (pin "1"))
 (symbol
  (lib_id "power:GND")
  (at 111.76 34.29 0)
  (unit 1)
  (body_style 1)
  (exclude_from_sim no)
  (in_bom yes)
  (on_board yes)
  (in_pos_files yes)
  (dnp no)
  (property "Reference" "#PWR07" (at 111.76 40.64 0) (hide yes) (show_name no) (do_not_autoplace no) (effects (font (size 1.27 1.27))))
  (property "Value" "GND" (at 111.76 38.1 0) (show_name no) (do_not_autoplace no) (effects (font (size 1.27 1.27))))
  (property "Footprint" "" (at 111.76 34.29 0) (hide yes) (show_name no) (do_not_autoplace no) (effects (font (size 1.27 1.27))))
  (property "Datasheet" "" (at 111.76 34.29 0) (hide yes) (show_name no) (do_not_autoplace no) (effects (font (size 1.27 1.27))))
  (property "Description" "Power symbol creates a global label with name \"GND\" , ground" (at 111.76 34.29 0) (hide yes) (show_name no) (do_not_autoplace no) (effects (font (size 1.27 1.27))))
  (pin "1"))
 (symbol
  (lib_id "Device:C")
  (at 57.15 133.35 180)
  (unit 1)
  (body_style 1)
  (exclude_from_sim no)
  (in_bom yes)
  (on_board yes)
  (in_pos_files yes)
  (dnp no)
  (property "Reference" "C30" (at 53.848 132.588 0) (show_name no) (do_not_autoplace no) (effects (font (size 1.27 1.27)) (justify left)))
  (property "Value" "1uF" (at 53.594 134.874 0) (show_name no) (do_not_autoplace no) (effects (font (size 1.27 1.27)) (justify left)))
  (property "Footprint" "Capacitor_SMD:C_0603_1608Metric" (at 56.1848 129.54 0) (hide yes) (show_name no) (do_not_autoplace no) (effects (font (size 1.27 1.27))))
  (property "Datasheet" "" (at 57.15 133.35 0) (hide yes) (show_name no) (do_not_autoplace no) (effects (font (size 1.27 1.27))))
  (property "Description" "Unpolarized capacitor" (at 57.15 133.35 0) (hide yes) (show_name no) (do_not_autoplace no) (effects (font (size 1.27 1.27))))
  (pin "2")
  (pin "1"))
 (symbol
  (lib_name "MPU-6050_1")
  (lib_id "Sensor_Motion:MPU-6050")
  (at 85.09 52.07 0)
  (unit 1)
  (body_style 1)
  (exclude_from_sim no)
  (in_bom yes)
  (on_board yes)
  (in_pos_files yes)
  (dnp no)
  (fields_autoplaced yes)
  (property "Reference" "U1" (at 87.2841 68.58 0) (show_name no) (do_not_autoplace no) (effects (font (size 1.27 1.27)) (justify left)))
  (property "Value" "MPU-6050" (at 87.2841 71.12 0) (show_name no) (do_not_autoplace no) (effects (font (size 1.27 1.27)) (justify left)))
  (property "Footprint" "Sensor_Motion:InvenSense_QFN-24_4x4mm_P0.5mm" (at 85.09 72.39 0) (hide yes) (show_name no) (do_not_autoplace no) (effects (font (size 1.27 1.27))))
  (property "Datasheet" "https://invensense.tdk.com/wp-content/uploads/2015/02/MPU-6000-Datasheet1.pdf" (at 85.09 55.88 0) (hide yes) (show_name no) (do_not_autoplace no) (effects (font (size 1.27 1.27))))
  (property "Description" "InvenSense 6-Axis Motion Sensor, Gyroscope, Accelerometer, I2C" (at 85.09 52.07 0) (hide yes) (show_name no) (do_not_autoplace no) (effects (font (size 1.27 1.27))))
  (pin "11")
  (pin "10")
  (pin "18")
  (pin "20")
  (pin "23")
  (pin "24")
  (pin "6")
  (pin "7")
  (pin "8")
  (pin "9")
  (pin "13")
  (pin "12")
  (pin "1"))
 (symbol
  (lib_id "power:GND")
  (at 62.23 62.23 0)
  (unit 1)
  (body_style 1)
  (exclude_from_sim no)
  (in_bom yes)
  (on_board yes)
  (in_pos_files yes)
  (dnp no)
  (property "Reference" "#PWR04" (at 62.23 68.58 0) (hide yes) (show_name no) (do_not_autoplace no) (effects (font (size 1.27 1.27))))
  (property "Value" "GND" (at 62.23 66.04 0) (show_name no) (do_not_autoplace no) (effects (font (size 1.27 1.27))))
  (property "Footprint" "" (at 62.23 62.23 0) (hide yes) (show_name no) (do_not_autoplace no) (effects (font (size 1.27 1.27))))
  (property "Datasheet" "" (at 62.23 62.23 0) (hide yes) (show_name no) (do_not_autoplace no) (effects (font (size 1.27 1.27))))
  (property "Description" "Power symbol creates a global label with name \"GND\" , ground" (at 62.23 62.23 0) (hide yes) (show_name no) (do_not_autoplace no) (effects (font (size 1.27 1.27))))
  (pin "1"))
 (symbol
  (lib_id "power:GND")
  (at 102.87 151.13 0)
  (unit 1)
  (body_style 1)
  (exclude_from_sim no)
  (in_bom yes)
  (on_board yes)
  (in_pos_files yes)
  (dnp no)
  (property "Reference" "#PWR031" (at 102.87 157.48 0) (hide yes) (show_name no) (do_not_autoplace no) (effects (font (size 1.27 1.27))))
  (property "Value" "GND" (at 102.87 154.94 0) (show_name no) (do_not_autoplace no) (effects (font (size 1.27 1.27))))
  (property "Footprint" "" (at 102.87 151.13 0) (hide yes) (show_name no) (do_not_autoplace no) (effects (font (size 1.27 1.27))))
  (property "Datasheet" "" (at 102.87 151.13 0) (hide yes) (show_name no) (do_not_autoplace no) (effects (font (size 1.27 1.27))))
  (property "Description" "Power symbol creates a global label with name \"GND\" , ground" (at 102.87 151.13 0) (hide yes) (show_name no) (do_not_autoplace no) (effects (font (size 1.27 1.27))))
  (pin "1"))
 (symbol
  (lib_id "Device:C")
  (at 66.04 133.35 180)
  (unit 1)
  (body_style 1)
  (exclude_from_sim no)
  (in_bom yes)
  (on_board yes)
  (in_pos_files yes)
  (dnp no)
  (property "Reference" "C29" (at 73.406 132.842 0) (show_name no) (do_not_autoplace no) (effects (font (size 1.27 1.27)) (justify left)))
  (property "Value" "0.1uF" (at 74.422 134.62 0) (show_name no) (do_not_autoplace no) (effects (font (size 1.27 1.27)) (justify left)))
  (property "Footprint" "Capacitor_SMD:C_0603_1608Metric" (at 65.0748 129.54 0) (hide yes) (show_name no) (do_not_autoplace no) (effects (font (size 1.27 1.27))))
  (property "Datasheet" "" (at 66.04 133.35 0) (hide yes) (show_name no) (do_not_autoplace no) (effects (font (size 1.27 1.27))))
  (property "Description" "Unpolarized capacitor" (at 66.04 133.35 0) (hide yes) (show_name no) (do_not_autoplace no) (effects (font (size 1.27 1.27))))
  (pin "2")
  (pin "1"))
 (symbol
  (lib_id "Device:C")
  (at 115.57 57.15 90)
  (unit 1)
  (body_style 1)
  (exclude_from_sim no)
  (in_bom yes)
  (on_board yes)
  (in_pos_files yes)
  (dnp no)
  (property "Reference" "C27" (at 120.65 55.626 90) (show_name no) (do_not_autoplace no) (effects (font (size 1.27 1.27)) (justify left)))
  (property "Value" "220pF" (at 122.682 58.674 90) (show_name no) (do_not_autoplace no) (effects (font (size 1.27 1.27)) (justify left)))
  (property "Footprint" "Capacitor_SMD:C_0603_1608Metric" (at 119.38 56.1848 0) (hide yes) (show_name no) (do_not_autoplace no) (effects (font (size 1.27 1.27))))
  (property "Datasheet" "" (at 115.57 57.15 0) (hide yes) (show_name no) (do_not_autoplace no) (effects (font (size 1.27 1.27))))
  (property "Description" "Unpolarized capacitor" (at 115.57 57.15 0) (hide yes) (show_name no) (do_not_autoplace no) (effects (font (size 1.27 1.27))))
  (pin "2")
  (pin "1"))
 (symbol
  (lib_id "Device:C")
  (at 210.82 49.53 180)
  (unit 1)
  (body_style 1)
  (exclude_from_sim no)
  (in_bom yes)
  (on_board yes)
  (in_pos_files yes)
  (dnp no)
  (property "Reference" "C24" (at 217.424 49.022 0) (show_name no) (do_not_autoplace no) (effects (font (size 1.27 1.27)) (justify left)))
  (property "Value" "0.1uF" (at 218.44 50.8 0) (show_name no) (do_not_autoplace no) (effects (font (size 1.27 1.27)) (justify left)))
  (property "Footprint" "Capacitor_SMD:C_0603_1608Metric" (at 209.8548 45.72 0) (hide yes) (show_name no) (do_not_autoplace no) (effects (font (size 1.27 1.27))))
  (property "Datasheet" "" (at 210.82 49.53 0) (hide yes) (show_name no) (do_not_autoplace no) (effects (font (size 1.27 1.27))))
  (property "Description" "Unpolarized capacitor" (at 210.82 49.53 0) (hide yes) (show_name no) (do_not_autoplace no) (effects (font (size 1.27 1.27))))
  (pin "2")
  (pin "1"))
 (symbol
  (lib_id "power:GND")
  (at 123.19 72.39 0)
  (unit 1)
  (body_style 1)
  (exclude_from_sim no)
  (in_bom yes)
  (on_board yes)
  (in_pos_files yes)
  (dnp no)
  (property "Reference" "#PWR08" (at 123.19 78.74 0) (hide yes) (show_name no) (do_not_autoplace no) (effects (font (size 1.27 1.27))))
  (property "Value" "GND" (at 123.19 76.2 0) (show_name no) (do_not_autoplace no) (effects (font (size 1.27 1.27))))
  (property "Footprint" "" (at 123.19 72.39 0) (hide yes) (show_name no) (do_not_autoplace no) (effects (font (size 1.27 1.27))))
  (property "Datasheet" "" (at 123.19 72.39 0) (hide yes) (show_name no) (do_not_autoplace no) (effects (font (size 1.27 1.27))))
  (property "Description" "Power symbol creates a global label with name \"GND\" , ground" (at 123.19 72.39 0) (hide yes) (show_name no) (do_not_autoplace no) (effects (font (size 1.27 1.27))))
  (pin "1"))
 (symbol
  (lib_id "Device:C")
  (at 107.95 64.77 0)
  (unit 1)
  (body_style 1)
  (exclude_from_sim no)
  (in_bom yes)
  (on_board yes)
  (in_pos_files yes)
  (dnp no)
  (property "Reference" "C13" (at 110.49 64.262 0) (show_name no) (do_not_autoplace no) (effects (font (size 1.27 1.27)) (justify left)))
  (property "Value" "0.1uF" (at 110.236 66.294 0) (show_name no) (do_not_autoplace no) (effects (font (size 1.27 1.27)) (justify left)))
  (property "Footprint" "Capacitor_SMD:C_0603_1608Metric" (at 108.9152 68.58 0) (hide yes) (show_name no) (do_not_autoplace no) (effects (font (size 1.27 1.27))))
  (property "Datasheet" "" (at 107.95 64.77 0) (hide yes) (show_name no) (do_not_autoplace no) (effects (font (size 1.27 1.27))))
  (property "Description" "Unpolarized capacitor" (at 107.95 64.77 0) (hide yes) (show_name no) (do_not_autoplace no) (effects (font (size 1.27 1.27))))
  (pin "2")
  (pin "1"))
 (symbol
  (lib_id "power:GND")
  (at 62.23 33.02 0)
  (unit 1)
  (body_style 1)
  (exclude_from_sim no)
  (in_bom yes)
  (on_board yes)
  (in_pos_files yes)
  (dnp no)
  (property "Reference" "#PWR03" (at 62.23 39.37 0) (hide yes) (show_name no) (do_not_autoplace no) (effects (font (size 1.27 1.27))))
  (property "Value" "GND" (at 62.23 36.83 0) (show_name no) (do_not_autoplace no) (effects (font (size 1.27 1.27))))
  (property "Footprint" "" (at 62.23 33.02 0) (hide yes) (show_name no) (do_not_autoplace no) (effects (font (size 1.27 1.27))))
  (property "Datasheet" "" (at 62.23 33.02 0) (hide yes) (show_name no) (do_not_autoplace no) (effects (font (size 1.27 1.27))))
  (property "Description" "Power symbol creates a global label with name \"GND\" , ground" (at 62.23 33.02 0) (hide yes) (show_name no) (do_not_autoplace no) (effects (font (size 1.27 1.27))))
  (pin "1"))
 (symbol
  (lib_id "Sensor_Pressure:BMP280")
  (at 189.23 52.07 0)
  (unit 1)
  (body_style 1)
  (exclude_from_sim no)
  (in_bom yes)
  (on_board yes)
  (in_pos_files yes)
  (dnp no)
  (fields_autoplaced yes)
  (property "Reference" "U5" (at 195.58 49.5299 0) (show_name no) (do_not_autoplace no) (effects (font (size 1.27 1.27)) (justify left)))
  (property "Value" "BMP280" (at 195.58 52.0699 0) (show_name no) (do_not_autoplace no) (effects (font (size 1.27 1.27)) (justify left)))
  (property "Footprint" "Package_LGA:Bosch_LGA-8_2x2.5mm_P0.65mm_ClockwisePinNumbering" (at 189.23 69.85 0) (hide yes) (show_name no) (do_not_autoplace no) (effects (font (size 1.27 1.27))))
  (property "Datasheet" "https://ae-bst.resource.bosch.com/media/_tech/media/datasheets/BST-BMP280-DS001.pdf" (at 189.23 52.07 0) (hide yes) (show_name no) (do_not_autoplace no) (effects (font (size 1.27 1.27))))
  (property "Description" "Absolute Barometric Pressure Sensor, LGA-8" (at 189.23 52.07 0) (hide yes) (show_name no) (do_not_autoplace no) (effects (font (size 1.27 1.27))))
  (pin "4")
  (pin "3")
  (pin "6")
  (pin "1")
  (pin "8")
  (pin "2")
  (pin "7")
  (pin "5")))
